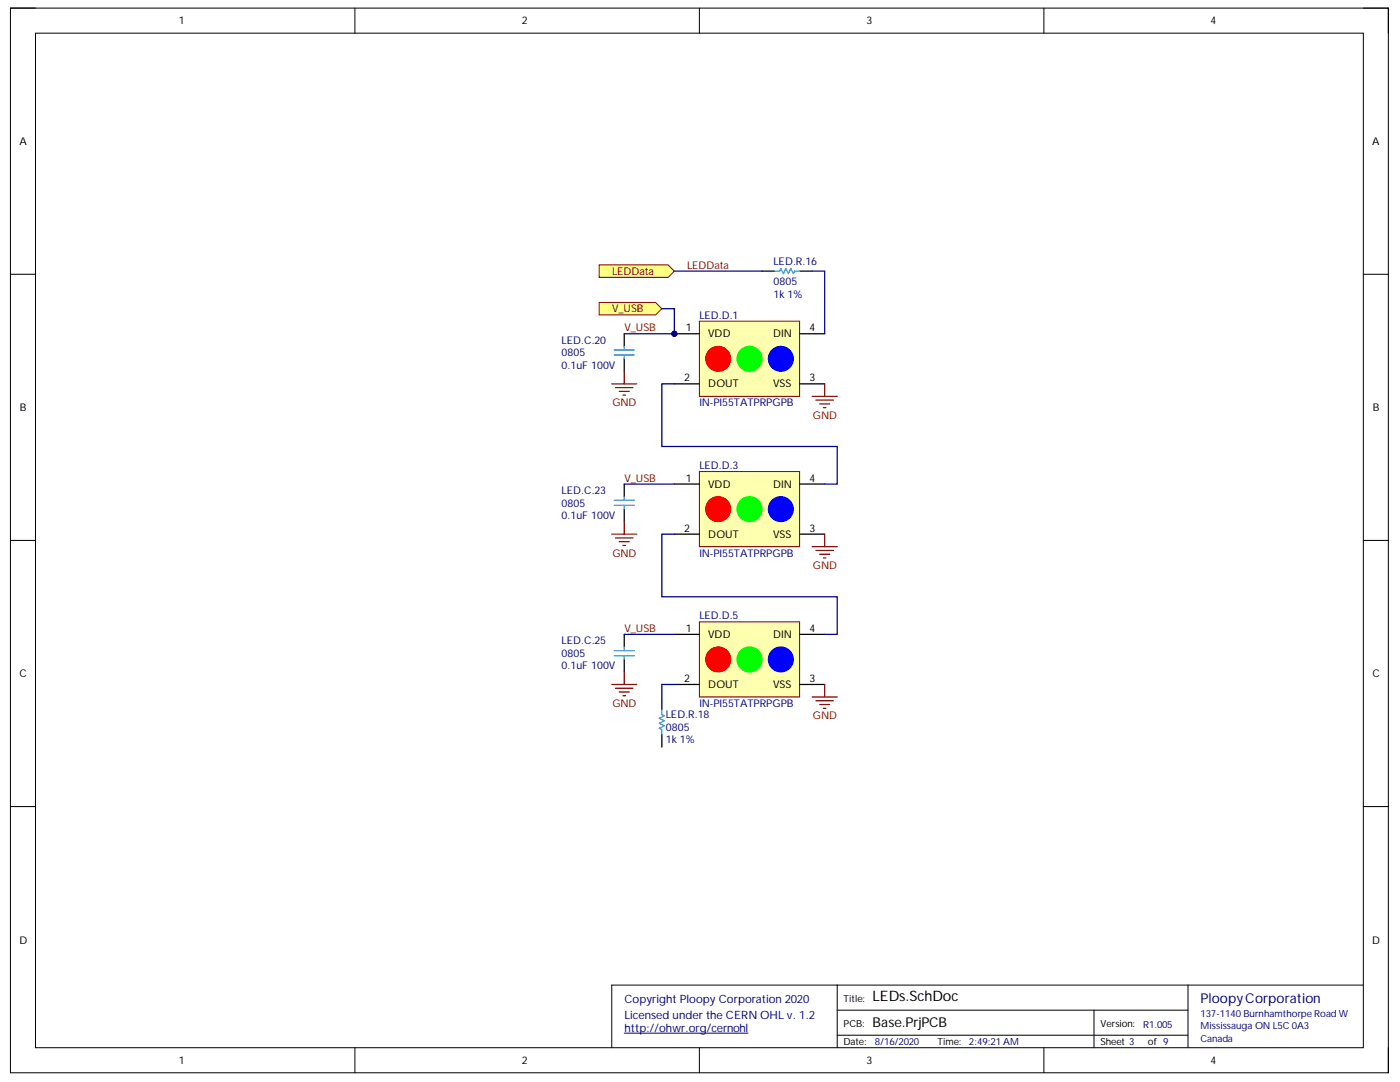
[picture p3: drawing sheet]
<svg xmlns="http://www.w3.org/2000/svg" width="279mm" height="216mm" viewBox="0 0 279 216" stroke-linecap="round" stroke-linejoin="round" font-family="sans-serif">
<path d="M2.1 1.6h275v212.5h-275z" fill="none" stroke="#000" stroke-width=".2"/>
<path d="M7.1 6.6h265v202.5h-265z" fill-rule="evenodd" fill="#fff"/>
<g fill="none" stroke="#000" stroke-width=".2">
<path d="M2.1 1.6h5M7.1 6.6h265v202.5h-265zM70.8 1.6v5M139.6 1.6v5M208.3 1.6v5M272.1 1.6h5v5M2.1 54.7h5M272.1 54.7h5M2.1 107.8h5M272.1 107.8h5M2.1 160.9h5M272.1 160.9h5"/>
<path d="M167.1 196.6v12.5M237.1 196.6v12.5M272.1 196.6h-150v12.5M70.8 209.1v5M139.6 209.1v5M167.1 201.6h70M167.1 206.6h70M208.3 209.1v5M218.3 201.6v7.5M277.1 209.1v5"/>
</g>
<path d="M124.6 206.2h24.7" fill="none" stroke="#000080" stroke-width=".2"/>
<circle cx="134.6" cy="66.6" r=".5" fill="#000080"/>
<circle cx="134.6" cy="66.6" r=".5" fill="none" stroke="#000080" stroke-width=".2"/>
<path d="M139.6 64.1h20v15h-20z" fill-rule="evenodd" fill="#ffffb0"/>
<path d="M139.6 64.1h20v15h-20z" fill="none" stroke="#800000" stroke-width=".2"/>
<path d="M134.6 76.6h5M134.6 66.6h5M159.6 66.6h5" fill="none" stroke="#000" stroke-width=".25"/>
<circle cx="134.6" cy="66.6" r=".5" fill="#000080"/>
<circle cx="134.6" cy="66.6" r=".5" fill="none" stroke="#000080" stroke-width=".2"/>
<path d="M159.6 76.6h5" fill="none" stroke="#000" stroke-width=".25"/>
<circle cx="143.3" cy="71.6" r="2.5" fill="#f00"/>
<circle cx="143.3" cy="71.6" r="2.5" fill="none" stroke="#f00" stroke-width=".2"/>
<circle cx="149.6" cy="71.6" r="2.5" fill="#0f0"/>
<circle cx="149.6" cy="71.6" r="2.5" fill="none" stroke="#0f0" stroke-width=".2"/>
<circle cx="155.8" cy="71.6" r="2.5" fill="#00f"/>
<circle cx="155.8" cy="71.6" r="2.5" fill="none" stroke="#00f" stroke-width=".2"/>
<path d="M139.6 94.1h20v15h-20z" fill-rule="evenodd" fill="#ffffb0"/>
<path d="M139.6 94.1h20v15h-20z" fill="none" stroke="#800000" stroke-width=".2"/>
<path d="M134.6 96.6h5M159.6 96.6h5M134.6 106.6h5M159.6 106.6h5" fill="none" stroke="#000" stroke-width=".25"/>
<circle cx="143.3" cy="101.6" r="2.5" fill="#f00"/>
<circle cx="143.3" cy="101.6" r="2.5" fill="none" stroke="#f00" stroke-width=".2"/>
<circle cx="149.6" cy="101.6" r="2.5" fill="#0f0"/>
<circle cx="149.6" cy="101.6" r="2.5" fill="none" stroke="#0f0" stroke-width=".2"/>
<circle cx="155.8" cy="101.6" r="2.5" fill="#00f"/>
<circle cx="155.8" cy="101.6" r="2.5" fill="none" stroke="#00f" stroke-width=".2"/>
<path d="M139.6 124.1h20v15h-20z" fill-rule="evenodd" fill="#ffffb0"/>
<path d="M139.6 124.1h20v15h-20z" fill="none" stroke="#800000" stroke-width=".2"/>
<path d="M134.6 136.6h5M134.6 126.6h5M159.6 136.6h5M159.6 126.6h5" fill="none" stroke="#000" stroke-width=".25"/>
<circle cx="143.3" cy="131.6" r="2.5" fill="#f00"/>
<circle cx="143.3" cy="131.6" r="2.5" fill="none" stroke="#f00" stroke-width=".2"/>
<circle cx="149.6" cy="131.6" r="2.5" fill="#0f0"/>
<circle cx="149.6" cy="131.6" r="2.5" fill="none" stroke="#0f0" stroke-width=".2"/>
<circle cx="155.8" cy="131.6" r="2.5" fill="#00f"/>
<circle cx="155.8" cy="131.6" r="2.5" fill="none" stroke="#00f" stroke-width=".2"/>
<path d="M152.1 54.1h2.5M159.6 54.1h2.5M124.6 66.6v2.5M124.6 71.6v2.5M124.6 96.6v2.5M124.6 101.6v2.5M124.6 126.6v2.5M124.6 131.6v2.5M132.1 139.1v2.5M132.1 146.6v2.5" fill="none" stroke="#000" stroke-width=".25"/>
<g fill="none" stroke="#009cca" stroke-width=".25">
<path d="M154.6 54.1h1l.2-.5 .5 1 .5-1 .5 1 .5-1 .5 1 .3-.5h1M122.6 70.8h4M122.6 69.8h4M124.6 69.1v.7M124.6 70.8v.8M122.6 99.8h4M124.6 99.1v.7M122.6 100.8h4M124.6 100.8v.8M122.6 130.8h4M122.6 129.8h4M124.6 129.1v.7"/>
<path d="M124.6 130.8v.8M132.1 141.6v1l.5 .2-1 .5 1 .5-1 .5 1 .5-1 .5 .5 .3v1"/>
</g>
<g fill="none" stroke="#800000" stroke-width=".25">
<path d="M122.1 76.6h5M122.8 77.3h3.5M123.6 78.1h2M124.3 78.8h.5M124.6 74.1v2.5M162.1 79.1h5M162.8 79.8h3.5M164.6 76.6v2.5M163.6 80.6h2M164.3 81.3h.5M122.1 106.6h5M122.8 107.3h3.5"/>
<path d="M123.6 108.1h2M124.3 108.8h.5M124.6 104.1v2.5M162.1 109.1h5M162.8 109.8h3.5M163.6 110.6h2M164.3 111.3h.5M164.6 106.6v2.5M122.1 136.6h5M122.8 137.3h3.5M123.6 138.1h2M124.3 138.8h.5"/>
<path d="M124.6 134.1v2.5M162.1 139.1h5M162.8 139.8h3.5M164.6 136.6v2.5M163.6 140.6h2M164.3 141.3h.5"/>
</g>
<path d="M119.6 52.8h13.7l1.3 1.3-1.3 1.2h-13.7z" fill-rule="evenodd" fill="#ffff80"/>
<path d="M119.6 52.8h13.7l1.3 1.3-1.3 1.2h-13.7z" fill="none" stroke="#800000" stroke-width=".2"/>
<path d="M119.6 60.4h11.2l1.3 1.2-1.3 1.2h-11.2z" fill-rule="evenodd" fill="#ffff80"/>
<path d="M119.6 60.4h11.2l1.3 1.2-1.3 1.2h-11.2z" fill="none" stroke="#800000" stroke-width=".2"/>
<path d="M162.1 54.1h2.5v12.5M132.1 61.6h2.5v5h-10M124.6 96.6h10M124.6 126.6h10" fill="none" stroke="#000080" stroke-width=".25"/>
<circle cx="134.6" cy="66.6" r=".5" fill="#000080"/>
<circle cx="134.6" cy="66.6" r=".5" fill="none" stroke="#000080" stroke-width=".2"/>
<path d="M134.6 54.1h17.5M134.6 76.6h-2.5v12.5h35v7.5h-2.5M134.6 106.6h-2.5v12.5h35v7.5h-2.5M134.6 136.6h-2.5v2.5" fill="none" stroke="#000080" stroke-width=".25"/>
<text font-size="2.9" x="174.1" y="199.8">LEDs.SchDoc</text>
<text font-size="2.7" fill="#000080" x="239.6" y="200.1">PloopyCorporation</text>
<text font-size="2.7" x="174.1" y="204.8">Base.PrjPCB</text>
<g font-size="2.3" fill="#000080">
<text x="124.6" y="200.2">Copyright Ploopy Corporation 2020</text>
<text x="124.6" y="203.4">Licensed under the CERN OHL v. 1.2</text>
<text x="124.6" y="205.9">http://ohwr.org/cernohl</text>
</g>
<g font-size="2.1">
<text x="35.7" y="4.8">1</text>
<text x="104.1" y="4.8">2</text>
<text x="172.9" y="4.8">3</text>
<text x="241.6" y="4.8">4</text>
<text x="3.9" y="28.9">A</text>
<text x="273.8" y="28.9">A</text>
<text x="136.9" y="66.1">1</text>
<text x="141.4" y="67.3">VDD</text>
<text x="154.3" y="67.3">DIN</text>
<text x="161.6" y="66.1">4</text>
<text x="136.5" y="76.1">2</text>
<text x="141.4" y="77.3">DOUT</text>
<text x="154.3" y="77.3">VSS</text>
<text x="161.6" y="76.1">3</text>
<text x="4" y="82">B</text>
<text x="274" y="82">B</text>
<text x="136.9" y="96.1">1</text>
<text x="141.4" y="97.3">VDD</text>
<text x="154.3" y="97.3">DIN</text>
<text x="161.6" y="96.1">4</text>
<text x="136.5" y="106.1">2</text>
<text x="141.4" y="107.3">DOUT</text>
<text x="154.3" y="107.3">VSS</text>
<text x="161.6" y="106.1">3</text>
<text x="136.9" y="126.1">1</text>
<text x="141.4" y="127.3">VDD</text>
<text x="154.3" y="127.3">DIN</text>
<text x="161.6" y="126.1">4</text>
<text x="3.9" y="135.2">C</text>
<text x="136.5" y="136.1">2</text>
<text x="141.4" y="137.4">DOUT</text>
<text x="154.3" y="137.4">VSS</text>
<text x="161.6" y="136.1">3</text>
<text x="273.9" y="135.2">C</text>
<text x="3.9" y="188.3">D</text>
<text x="273.8" y="188.3">D</text>
<text x="35.7" y="212.3">1</text>
<text x="104.1" y="212.3">2</text>
<text x="172.9" y="212.3">3</text>
<text x="241.6" y="212.3">4</text>
</g>
<g font-size="2.1" fill="#800000">
<text x="137.1" y="53.6">LEDData</text>
<text x="122.2" y="54.8">LEDData</text>
<text x="122.2" y="62.3">V_USB</text>
<text x="124.6" y="66.1">V_USB</text>
<text x="122.2" y="81.1">GND</text>
<text x="162.2" y="83.6">GND</text>
<text x="124.6" y="96.1">V_USB</text>
<text x="122.2" y="111">GND</text>
<text x="162.2" y="113.6">GND</text>
<text x="124.6" y="126.1">V_USB</text>
<text x="122.2" y="141.1">GND</text>
<text x="162.2" y="143.5">GND</text>
</g>
<g font-size="2.1" fill="#000080">
<text x="154.4" y="52.9">LED.R.16</text>
<text x="154.4" y="59.4">1k 1%</text>
<text x="154.4" y="56.8">0805</text>
<text x="139.6" y="63.6">LED.D.1</text>
<text x="112.1" y="68.6">LED.C.20</text>
<text x="112.1" y="71">0805</text>
<text x="112.1" y="73.6">0.1uF 100V</text>
<text x="139.6" y="81.1">IN-PI55TATPRPGPB</text>
<text x="139.6" y="93.5">LED.D.3</text>
<text x="112.1" y="98.6">LED.C.23</text>
<text x="112.1" y="101.1">0805</text>
<text x="112.1" y="103.6">0.1uF 100V</text>
<text x="139.6" y="111">IN-PI55TATPRPGPB</text>
<text x="139.6" y="123.6">LED.D.5</text>
<text x="112.1" y="128.6">LED.C.25</text>
<text x="112.1" y="131.1">0805</text>
<text x="112.1" y="133.5">0.1uF 100V</text>
<text x="132.9" y="143.4">LED.R.18</text>
<text x="139.6" y="141.1">IN-PI55TATPRPGPB</text>
<text x="132.9" y="148.3">1k 1%</text>
<text x="132.9" y="145.8">0805</text>
</g>
<g font-size="1.9">
<text x="168.3" y="199.9">Title:</text>
<text x="168.3" y="208.6">Date:</text>
<text x="168.3" y="204.8">PCB:</text>
<text x="187.1" y="208.6">Time:</text>
<text x="219.6" y="204.8">Version:</text>
<text x="219.6" y="208.6">Sheet 3</text>
<text x="229.1" y="208.6">of 9</text>
</g>
<g font-size="1.9" fill="#000080">
<text x="239.6" y="202.9">137-1140Burnhamthorpe Road W</text>
<text x="174.6" y="208.6">8/16/2020</text>
<text x="193.4" y="208.6">2:49:21 AM</text>
<text x="228.1" y="205.1">R1.005</text>
<text x="239.6" y="205.3">Mississauga ON L5C 0A3</text>
<text x="239.6" y="207.9">Canada</text>
</g>
</svg>
